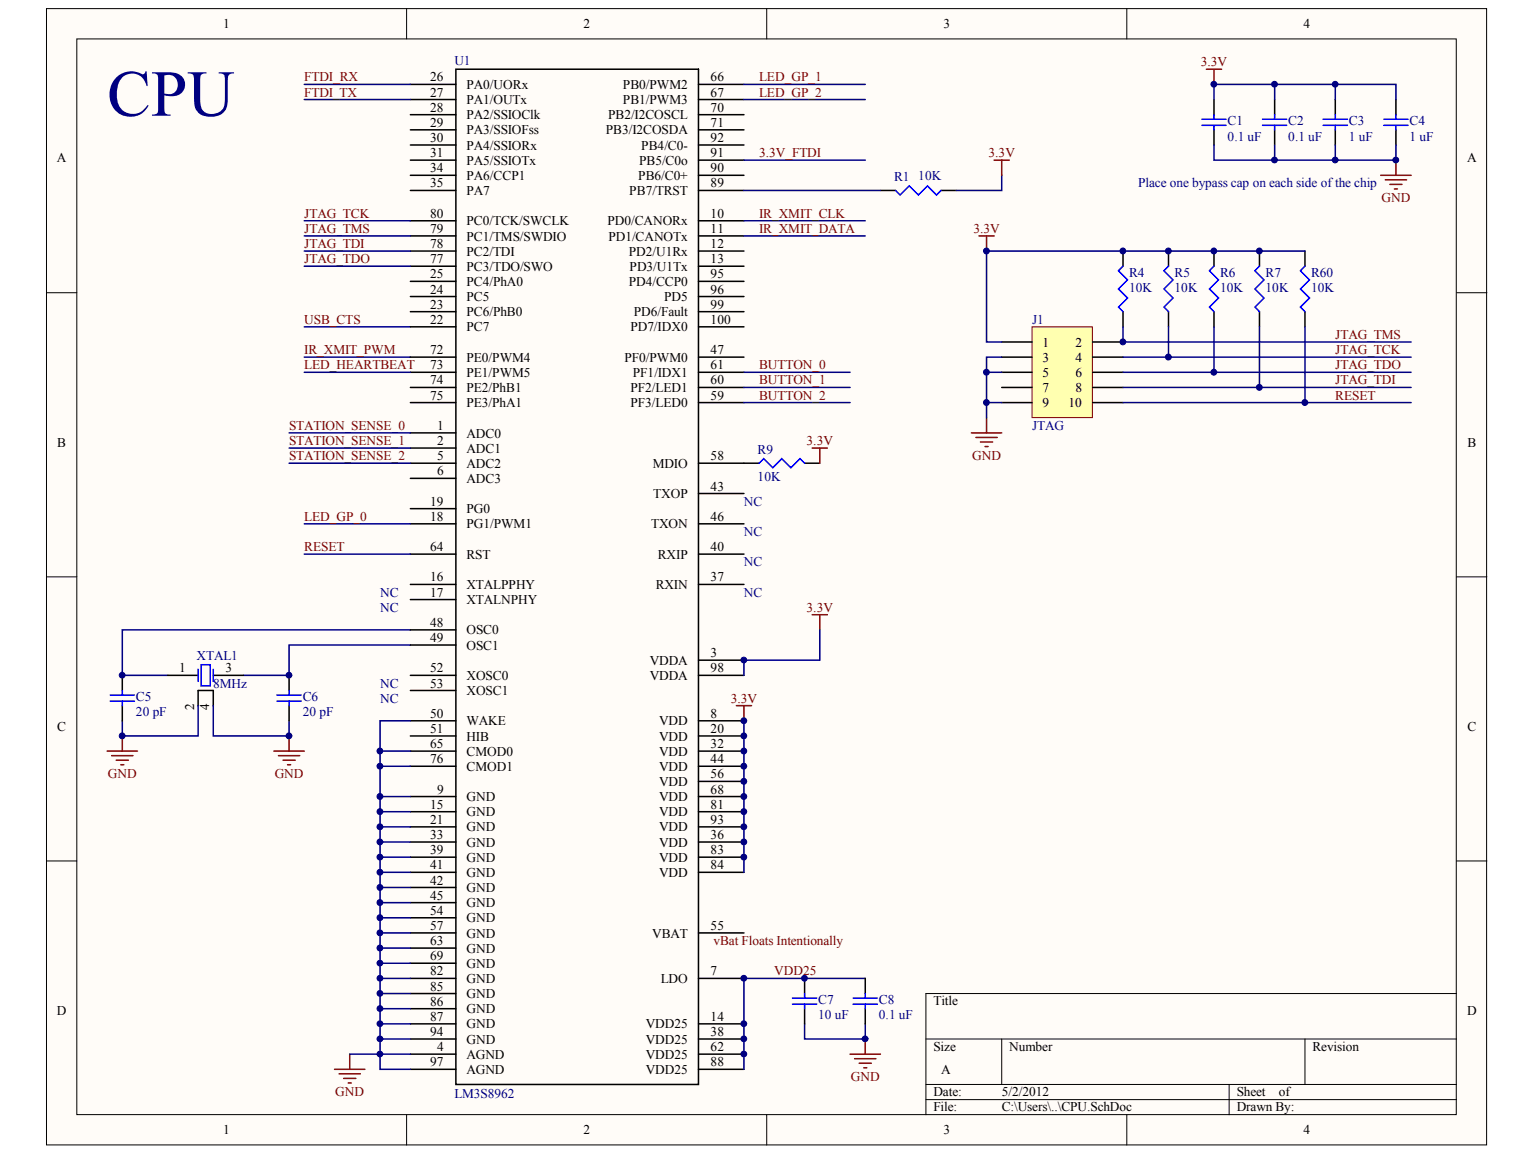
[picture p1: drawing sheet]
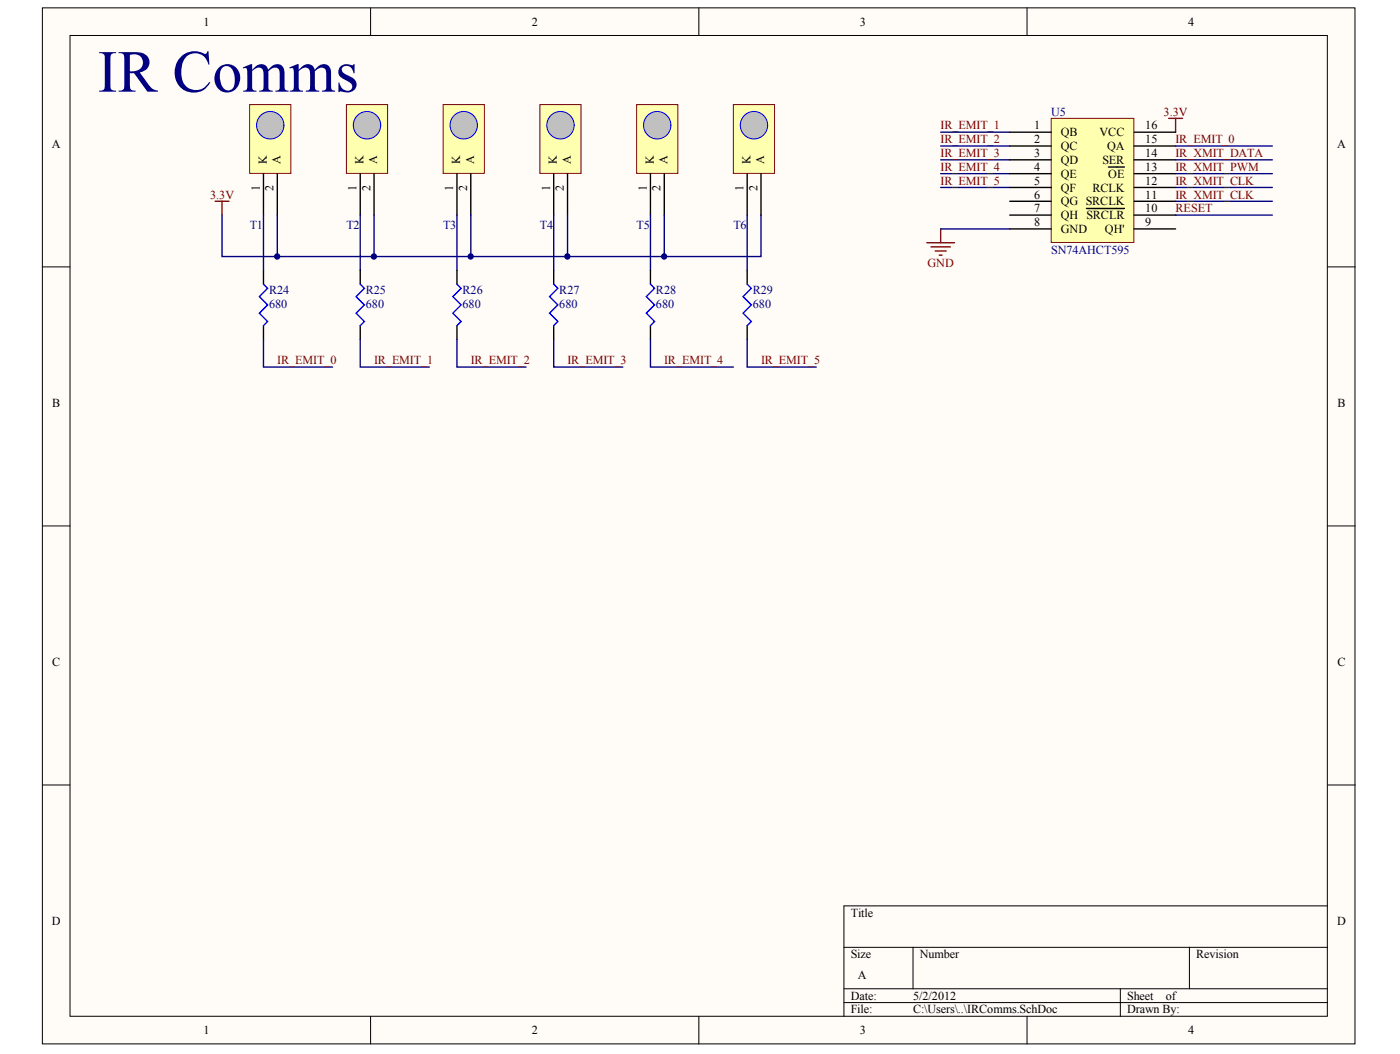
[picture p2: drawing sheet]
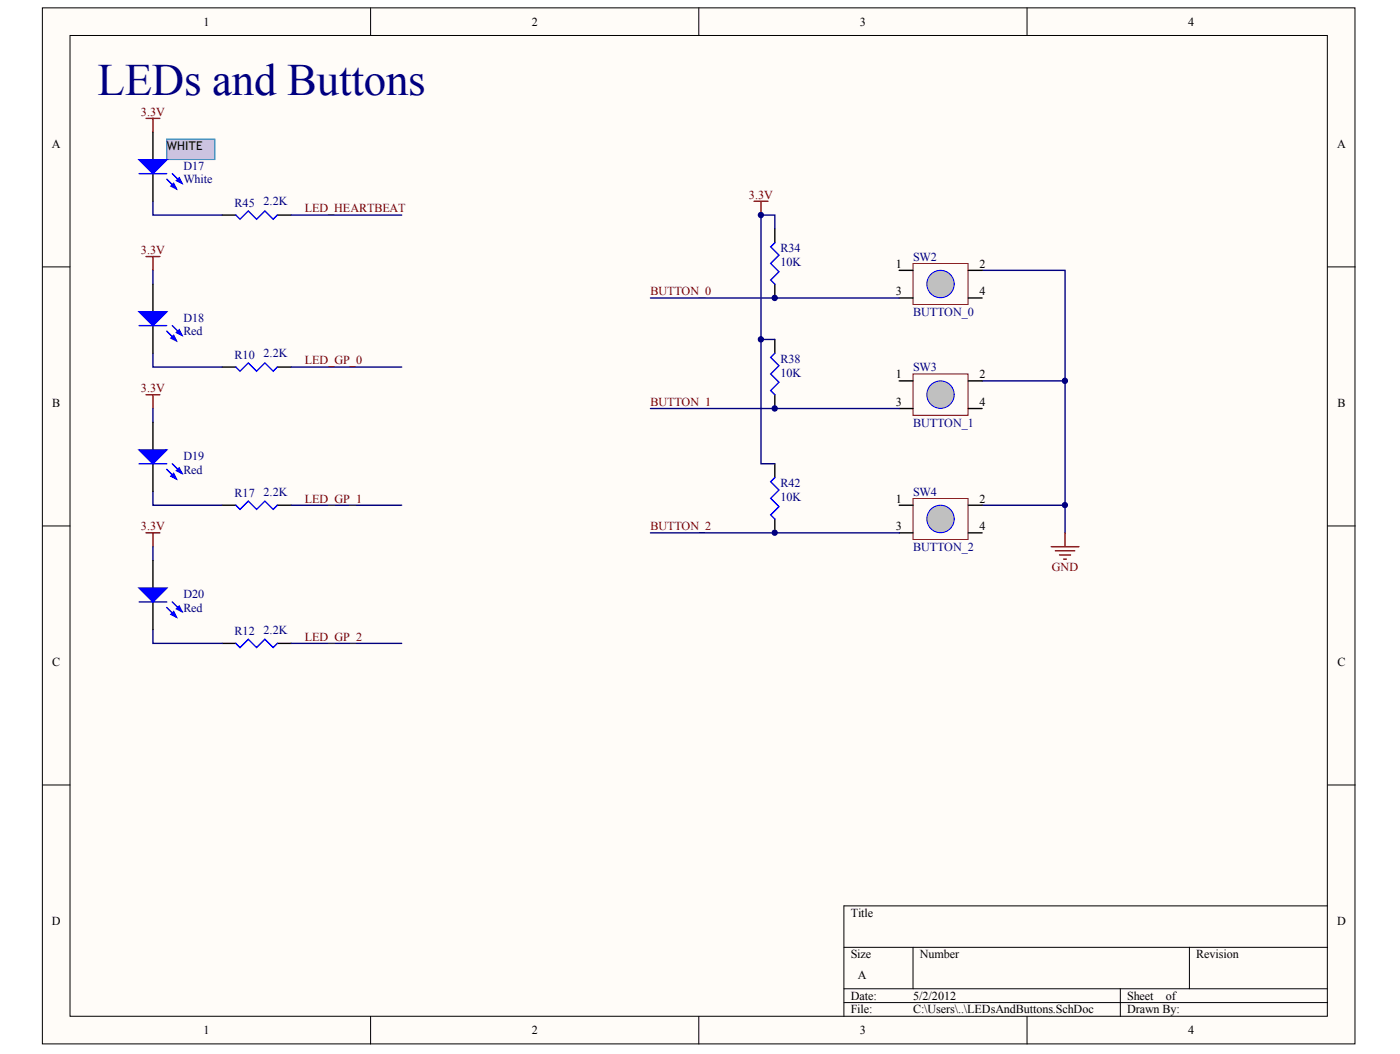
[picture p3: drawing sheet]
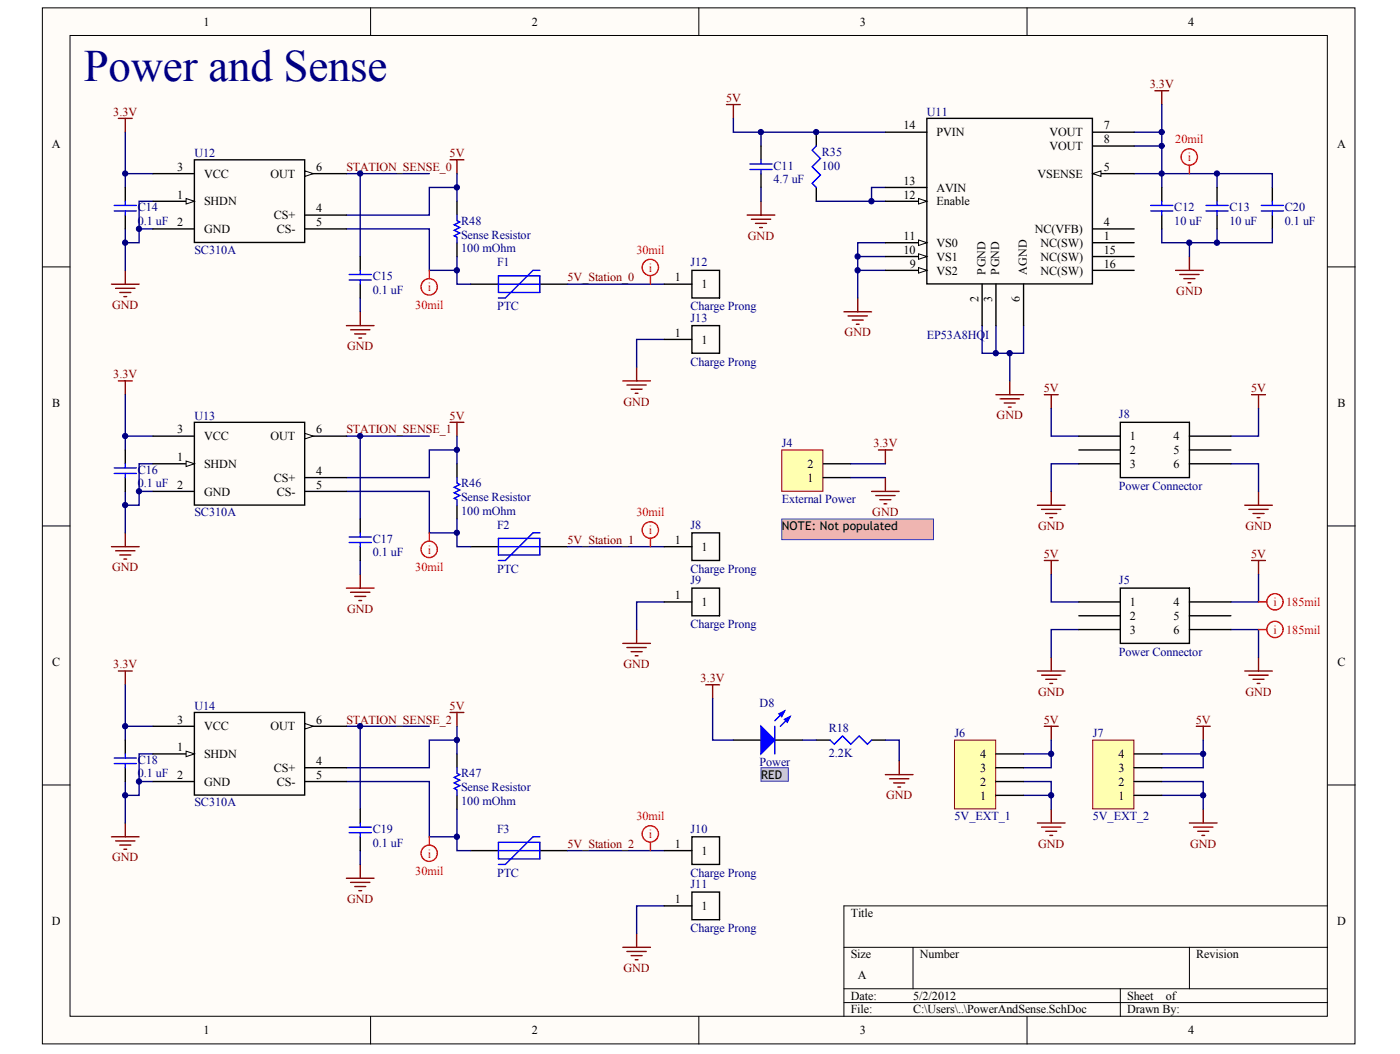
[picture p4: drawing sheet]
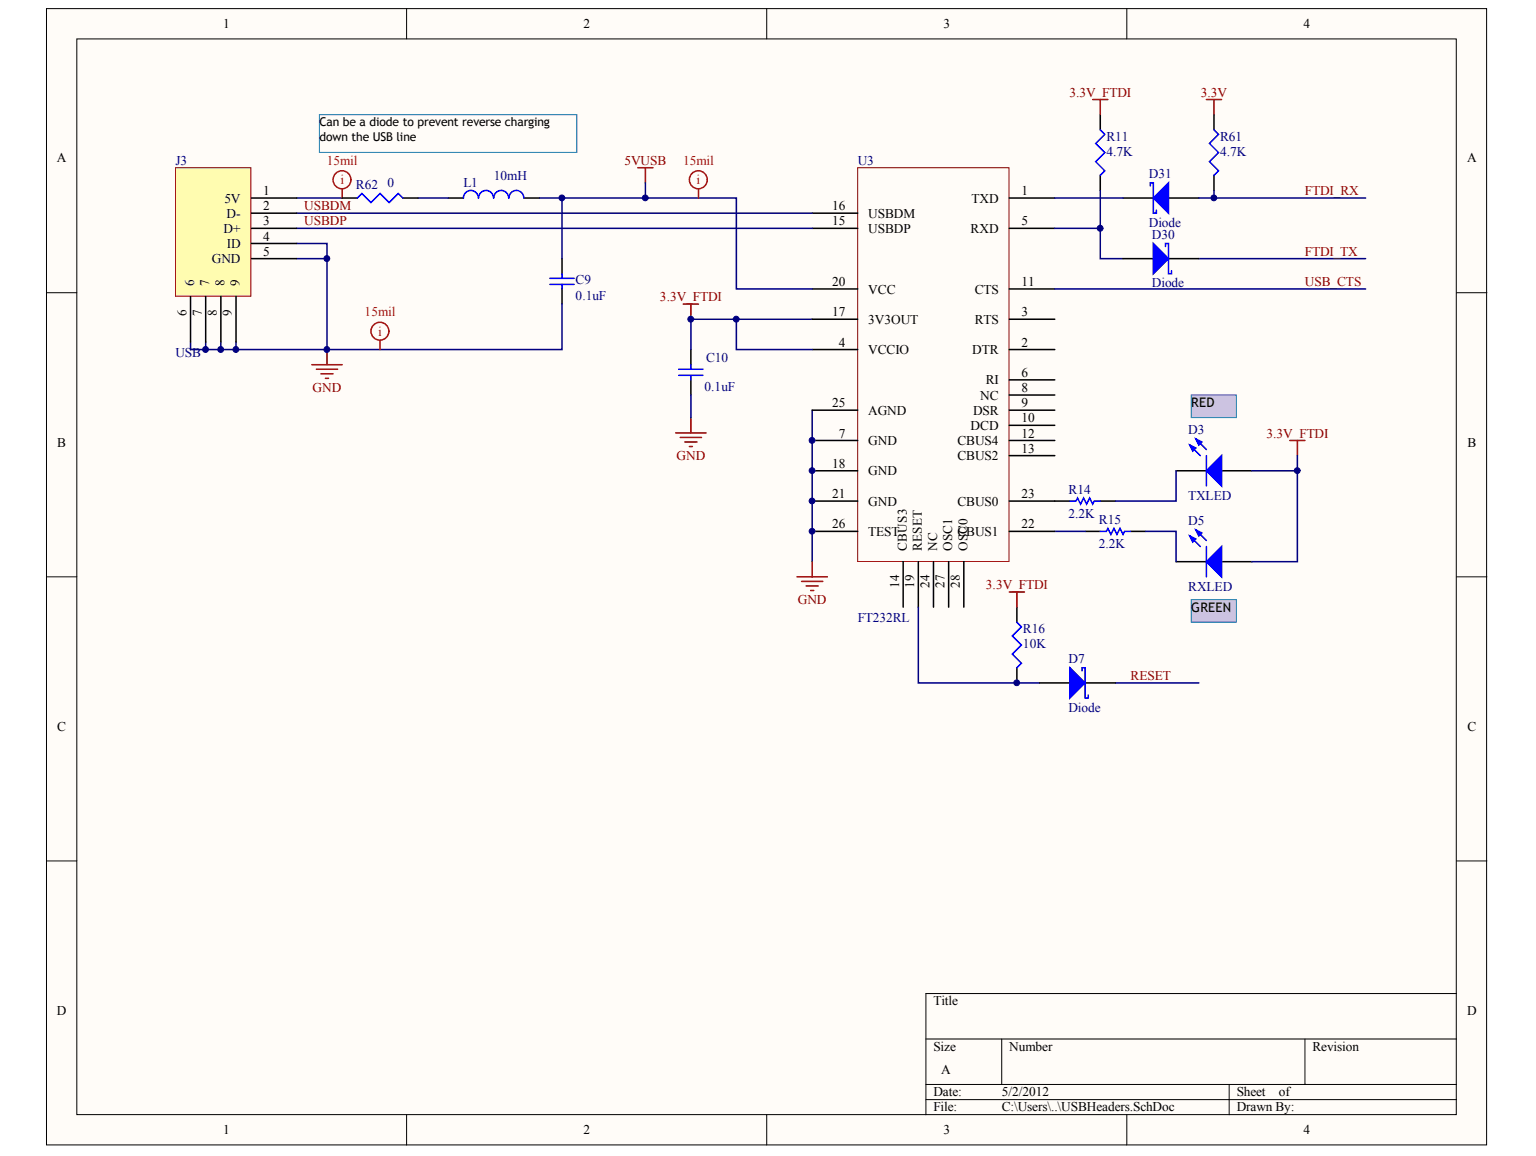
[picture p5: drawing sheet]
# Altium project Charger.PrjPCB
5 sheets, 95 parts. Net scope: global (net labels, ports and power ports of the same name join across sheets).
Board file: Charger.PcbDoc
Sheets:
  CPU.SchDoc
  IRComms.SchDoc
  LEDsAndButtons.SchDoc
  USBHeaders.SchDoc
  PowerAndSense.SchDoc

## Sheet CPU.SchDoc
size A; PageSetup: Record=PageOptions|CenterHorizontal=True|CenterVertical=True|PrintScale=1.05|XCorrection=1.00|YCorrection=1.00|PrintKind=1|BorderSize=5000000|LeftOffset=0|BottomOffset=0|Orientation=2|PaperLength=1000|PaperWidth=1000|Scale=100|PaperSource=262|PrintQuality=600|MediaType=1|DitherType=10|PaperKind=Letter|PrintScaleMode=1

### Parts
C1  value 0.1 uF  [CAPC1005L]
C2  value 0.1 uF  [CAPC1005L]
C3  value 1 uF  [CAPC1608L]
C4  value 1 uF  [CAPC1608L]
C5  value 20 pF  [CAPC1005L]
C6  value 20 pF  [CAPC1005L]
C7  value 10 uF  [CAPC1608L]
C8  value 0.1 uF  [CAPC1005L]
J1  JTAG  [JTAG-10]
R1  value 10K  [RESC1608L]  (hidden comment: Res3)
R4  value 10K  [RESC1608L]  (hidden comment: Res3)
R5  value 10K  [RESC1608L]  (hidden comment: Res3)
R6  value 10K  [RESC1608L]  (hidden comment: Res3)
R7  value 10K  [RESC1608L]  (hidden comment: Res3)
R9  value 10K  [RESC1608L]  (hidden comment: Res3)
R60  value 10K  [RESC1608L]  (hidden comment: Res3)
U1  LM3S8962  [LQFP-100]
XTAL1  8MHz  [CRYSTAL]

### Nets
3.3V: C1.2 C2.2 C3.2 C4.2 J1.1 R1.1 R4.2 R5.2 R6.2 R7.2 R9.2 R60.2 U1.3(VDDA) U1.8(VDD) U1.20(VDD) U1.32(VDD) U1.36(VDD) U1.44(VDD) U1.56(VDD) U1.68(VDD) U1.81(VDD) U1.83(VDD) U1.84(VDD) U1.93(VDD) U1.98(VDDA)
3.3V_FTDI: U1.91(PB5/C0o)
GND: C1.1 C2.1 C3.1 C4.1 C5.1 C6.1 C7.1 C8.1 J1.3 J1.5 J1.9 U1.4(AGND) U1.9(GND) U1.15(GND) U1.21(GND) U1.33(GND) U1.39(GND) U1.41(GND) U1.42(GND) U1.45(GND) U1.50(WAKE) U1.54(GND) U1.57(GND) U1.63(GND) U1.65(CMOD0) U1.69(GND) U1.76(CMOD1) U1.82(GND) U1.85(GND) U1.86(GND) U1.87(GND) U1.94(GND) U1.97(AGND) XTAL1.2(GND) XTAL1.4(GND)
BUTTON_0: U1.61(PF1/IDX1)
BUTTON_1: U1.60(PF2/LED1)
BUTTON_2: U1.59(PF3/LED0)
FTDI_RX: U1.26(PA0/UORx)
FTDI_TX: U1.27(PA1/OUTx)
IR_XMIT_CLK: U1.10(PD0/CANORx)
IR_XMIT_DATA: U1.11(PD1/CANOTx)
IR_XMIT_PWM: U1.72(PE0/PWM4)
JTAG_TCK: J1.4 R5.1 U1.80(PC0/TCK/SWCLK)
JTAG_TDI: J1.8 R7.1 U1.78(PC2/TDI)
JTAG_TDO: J1.6 R6.1 U1.77(PC3/TDO/SWO)
JTAG_TMS: J1.2 R4.1 U1.79(PC1/TMS/SWDIO)
LED_GP_0: U1.18(PG1/PWM1)
LED_GP_1: U1.66(PB0/PWM2)
LED_GP_2: U1.67(PB1/PWM3)
LED_HEARTBEAT: U1.73(PE1/PWM5)
RESET: J1.10 R60.1 U1.64(RST)
STATION_SENSE_0: U1.1(ADC0)
STATION_SENSE_1: U1.2(ADC1)
STATION_SENSE_2: U1.5(ADC2)
USB_CTS: U1.22(PC7)
VDD25: C7.2 C8.2 U1.7(LDO) U1.14(VDD25) U1.38(VDD25) U1.62(VDD25) U1.88(VDD25)
NetC5_2: C5.2 U1.48(OSC0) XTAL1.1(OSC1)
NetC6_2: C6.2 U1.49(OSC1) XTAL1.3(OSC2)
NetR1_2: R1.2 U1.89(PB7/TRST)
NetR9_1: R9.1 U1.58(MDIO)

Not connected (* = marked no-connect by the designer): J1 7; U1 6(ADC3) 12(PD2/U1Rx) 13(PD3/U1Tx) 16(XTALPPHY) 17(XTALNPHY) 19(PG0) 23(PC6/PhB0) 24(PC5) 25(PC4/PhA0) 28(PA2/SSIOClk) 29(PA3/SSIOFss) 30(PA4/SSIORx) 31(PA5/SSIOTx) 34(PA6/CCP1) 35(PA7) 37(RXIN) 40(RXIP) 43(TXOP) 46(TXON) 47(PF0/PWM0) 51(HIB) 52(XOSC0) 53(XOSC1) 55(VBAT) 70(PB2/I2COSCL) 71(PB3/I2COSDA) 74(PE2/PhB1) 75(PE3/PhA1) 90(PB6/C0+) 92(PB4/C0-) 95(PD4/CCP0) 96(PD5) 99(PD6/Fault) 100(PD7/IDX0)

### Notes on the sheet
- CPU
- Place one bypass cap on each side of the chip
- NC
- (near U1) NC
- (near U1) vBat Floats Intentionally

## Sheet IRComms.SchDoc
size A

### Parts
R24  value 680  [RESC1608L]  (hidden comment: Res3)
R25  value 680  [RESC1608L]  (hidden comment: Res3)
R26  value 680  [RESC1608L]  (hidden comment: Res3)
R27  value 680  [RESC1608L]  (hidden comment: Res3)
R28  value 680  [RESC1608L]  (hidden comment: Res3)
R29  value 680  [RESC1608L]  (hidden comment: Res3)
T1  LN54  [LN54]  (value not drawn)
T2  LN54  [LN54]  (value not drawn)
T3  LN54  [LN54]  (value not drawn)
T4  LN54  [LN54]  (value not drawn)
T5  LN54  [LN54]  (value not drawn)
T6  LN54  [LN54]  (value not drawn)
U5  SN74AHCT595  [TSSOP-16]

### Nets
3.3V: T1.2(A) T2.2(A) T3.2(A) T4.2(A) T5.2(A) T6.2(A) U5.16(VCC)
GND: U5.8(GND)
IR_EMIT_0: R24.2 U5.15(QA)
IR_EMIT_1: R25.2 U5.1(QB)
IR_EMIT_2: R26.2 U5.2(QC)
IR_EMIT_3: R27.2 U5.3(QD)
IR_EMIT_4: R28.2 U5.4(QE)
IR_EMIT_5: R29.2 U5.5(QF)
IR_XMIT_CLK: U5.11(SRCLK) U5.12(RCLK)
IR_XMIT_DATA: U5.14(SER)
IR_XMIT_PWM: U5.13(~{OE})
RESET: U5.10(~{SRCLR})
NetR24_1: R24.1 T1.1(K)
NetR25_1: R25.1 T2.1(K)
NetR26_1: R26.1 T3.1(K)
NetR27_1: R27.1 T4.1(K)
NetR28_1: R28.1 T5.1(K)
NetR29_1: R29.1 T6.1(K)

Not connected (* = marked no-connect by the designer): U5 6(QG) 7(QH) 9(QH')

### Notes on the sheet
- IR Comms

## Sheet LEDsAndButtons.SchDoc
size A

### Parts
D17  White  [SurfaceMount(603)]
D18  Red  [SurfaceMount(603)]
D19  Red  [SurfaceMount(603)]
D20  Red  [SurfaceMount(603)]
R10  value 2.2K  [RESC1608L]  (hidden comment: Res3)
R12  value 2.2K  [RESC1608L]  (hidden comment: Res3)
R17  value 2.2K  [RESC1608L]  (hidden comment: Res3)
R34  value 10K  [RESC1608L]  (hidden comment: Res3)
R38  value 10K  [RESC1608L]  (hidden comment: Res3)
R42  value 10K  [RESC1608L]  (hidden comment: Res3)
R45  value 2.2K  [RESC1608L]  (hidden comment: Res3)
SW2  BUTTON_0  [SwitchTall-TL330]
SW3  BUTTON_1  [SwitchTall-TL330]
SW4  BUTTON_2  [SwitchTall-TL330]

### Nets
3.3V: D17.1(A) D18.1(A) D19.1(A) D20.1(A) R34.2 R38.2 R42.2
GND: SW2.2 SW3.2 SW4.2
BUTTON_0: R34.1 SW2.3
BUTTON_1: R38.1 SW3.3
BUTTON_2: R42.1 SW4.3
LED_GP_0: R10.1
LED_GP_1: R17.1
LED_GP_2: R12.1
LED_HEARTBEAT: R45.1
NetD17_2: D17.2(K) R45.2
NetD18_2: D18.2(K) R10.2
NetD19_2: D19.2(K) R17.2
NetD20_2: D20.2(K) R12.2

Not connected (* = marked no-connect by the designer): SW2 1 4; SW3 1 4; SW4 1 4

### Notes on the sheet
- LEDs and Buttons
- (near D17) WHITE

## Sheet USBHeaders.SchDoc
size A

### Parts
C9  value 0.1uF  [CAPC1005L]
C10  value 0.1uF  [CAPC1005L]
D3  TXLED  [SurfaceMount(603)]
D5  RXLED  [SurfaceMount(603)]
D7  Diode  [SurfaceMount(603)]
D30  Diode  [SurfaceMount(603)]
D31  Diode  [SurfaceMount(603)]
J3  USB  [USB Minib (thru-hole)]
L1  value 10mH  [INDC2012L]  (hidden comment: Inductor)
R11  value 4.7K  [RESC1608L]  (hidden comment: Res3)
R14  value 2.2K  [RESC1608L]
R15  value 2.2K  [RESC1608L]
R16  value 10K  [RESC1608L]  (hidden comment: Res3)
R61  value 4.7K  [RESC1608L]  (hidden comment: Res3)
R62  value 0  [RESC1608L]  (hidden comment: Res3)
U3  FT232RL  [SSOP-28]

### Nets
3.3V: R61.1
3.3V_FTDI: C10.2 D3.1(A) D5.1(A) R11.1 R16.1 U3.4(VCCIO) U3.17(3V3OUT)
5VUSB: C9.2 L1.2 U3.20(VCC)
GND: C9.1 C10.1 J3.4(ID) J3.5(GND) J3.6 J3.7 J3.8 J3.9 U3.7(GND) U3.18(GND) U3.21(GND) U3.25(AGND) U3.26(TEST)
FTDI_RX: D31.2(A) R61.2
FTDI_TX: D30.1(K)
RESET: D7.1(K)
USB_CTS: U3.11(CTS)
USBDM: J3.2(D-) U3.16(USBDM)
USBDP: J3.3(D+) U3.15(USBDP)
NetD3_2: D3.2(K) R14.2
NetD5_2: D5.2(K) R15.2
NetD7_2: D7.2(A) R16.2 U3.19(RESET)
NetD30_2: D30.2(A) R11.2 U3.5(RXD)
NetD31_1: D31.1(K) U3.1(TXD)
NetJ3_1: J3.1(5V) R62.1
NetL1_1: L1.1 R62.2
NetR14_1: R14.1 U3.23(CBUS0)
NetR15_1: R15.1 U3.22(CBUS1)

Not connected (* = marked no-connect by the designer): U3 2(DTR) 3(RTS) 6(RI) 8(NC) 9(DSR) 10(DCD) 12(CBUS4) 13(CBUS2) 14(CBUS3) 24(NC) 27(OSC1) 28(OSC0)

### Layout directives
rule Width Constraint [Pref Width = 8mil    Min Width = 8mil    Max Width = 15mil]: 5VUSB, GND, NetJ3_1

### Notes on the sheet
- Can be a diode to prevent reverse charging down the USB line
- (near D3) RED
- (near D5) GREEN

## Sheet PowerAndSense.SchDoc
size A

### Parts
(Parts that share a designator on the sheet are numbered #1, #2 ... from top to bottom, then left to right.)
C11  value 4.7 uF  [CAPC1608L]
C12  value 10 uF  [CAPC2012L]
C13  value 10 uF  [CAPC2012L]
C14  value 0.1 uF  [CAPC1005L]
C15  value 0.1 uF  [CAPC1005L]
C16  value 0.1 uF  [CAPC1005L]
C17  value 0.1 uF  [CAPC1005L]
C18  value 0.1 uF  [CAPC1005L]
C19  value 0.1 uF  [CAPC1005L]
C20  value 0.1 uF  [CAPC1005L]
D8  Power  [SurfaceMount(603)]
F1  PTC  [ERJ8G-1206]
F2  PTC  [ERJ8G-1206]
F3  PTC  [ERJ8G-1206]
J4  External Power  [HDR1X2]
J5  Power Connector  [MOLEX_MINI-FIT_JR_5569_2X3_HORIZ]
J6  5V_EXT_1  [HDR1X4]
J7  5V_EXT_2  [HDR1X4]
J8#1  Power Connector  [MOLEX_MINI-FIT_JR_5569_2X3_HORIZ]
J8#2  Charge Prong  [CHARGING_PRONG]
J9  Charge Prong  [CHARGING_PRONG]
J10  Charge Prong  [CHARGING_PRONG]
J11  Charge Prong  [CHARGING_PRONG]
J12  Charge Prong  [CHARGING_PRONG]
J13  Charge Prong  [CHARGING_PRONG]
R18  value 2.2K  [RESC1608L]  (hidden comment: Res3)
R35  value 100  [RESC1608L]  (hidden comment: Res3)
R46  Sense Resistor  value 100 mOhm  [ERJ8G-1206]
R47  Sense Resistor  value 100 mOhm  [ERJ8G-1206]
R48  Sense Resistor  value 100 mOhm  [ERJ8G-1206]
U11  EP53A8HQI  [QFN-16 - EP53A8xQI Package]
U12  SC310A  [SOT-23-6]
U13  SC310A  [SOT-23-6]
U14  SC310A  [SOT-23-6]

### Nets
3.3V: C12.2 C13.2 C14.2 C16.2 C18.2 C20.2 D8.1(A) J4.2 U11.5(VSENSE) U11.7(VOUT) U11.8(VOUT) U12.3(VCC) U13.3(VCC) U14.3(VCC)
5V: C11.2 J5.1 J5.4 J6.3 J6.4 J7.3 J7.4 J8#1.1 J8#1.4 R35.2 R46.2 R47.2 R48.2 U11.14(PVIN) U12.4(CS+) U13.4(CS+) U14.4(CS+)
GND: C11.1 C12.1 C13.1 C14.1 C15.1 C16.1 C17.1 C18.1 C19.1 C20.1 J4.1 J5.3 J5.6 J6.1 J6.2 J7.1 J7.2 J8#1.3 J8#1.6 J9.1 J11.1 J13.1 R18.1 U11.2(PGND) U11.3(PGND) U11.6(AGND) U11.9(VS2) U11.10(VS1) U11.11(VS0) U12.1(SHDN) U12.2(GND) U13.1(SHDN) U13.2(GND) U14.1(SHDN) U14.2(GND)
5V_Station_0: F1.2 J12.1
5V_Station_1: F2.2 J8#2.1
5V_Station_2: F3.2 J10.1
STATION_SENSE_0: C15.2 U12.6(OUT)
STATION_SENSE_1: C17.2 U13.6(OUT)
STATION_SENSE_2: C19.2 U14.6(OUT)
NetD8_2: D8.2(K) R18.2
NetF1_1: F1.1 R48.1 U12.5(CS-)
NetF2_1: F2.1 R46.1 U13.5(CS-)
NetF3_1: F3.1 R47.1 U14.5(CS-)
NetR35_1: R35.1 U11.12(Enable) U11.13(AVIN)

Not connected (* = marked no-connect by the designer): J5 2 5; J8#1 2 5; U11 1(NC(SW)) 4(NC(VFB)) 15(NC(SW)) 16(NC(SW))

### Layout directives
rule Width Constraint [Pref Width = 50mil    Min Width = 8mil    Max Width = 185mil]: GND
rule Width Constraint [Pref Width = 185mil    Min Width = 8mil    Max Width = 250mil]: 5V
rule Width Constraint [Pref Width = 30mil    Min Width = 15mil    Max Width = 100mil]: 5V_Station_0, 5V_Station_1, 5V_Station_2
rule Width Constraint [Pref Width = 20mil    Min Width = 8mil    Max Width = 100mil]: 3.3V
rule Width Constraint [Pref Width = 30mil    Min Width = 8mil    Max Width = 100mil]: NetF1_1, NetF2_1, NetF3_1

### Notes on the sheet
- Power and Sense
- (near J4) NOTE: Not populated
- (near D8) RED

## Nets that join several sheets
3.3V: CPU (25 pins), IRComms (7 pins), LEDsAndButtons (7 pins), USBHeaders (R61.1), PowerAndSense (14 pins)
3.3V_FTDI: CPU (U1.91), USBHeaders (7 pins)
GND: CPU (35 pins), IRComms (U5.8), LEDsAndButtons (SW2.2 SW3.2 SW4.2), USBHeaders (13 pins), PowerAndSense (35 pins)
BUTTON_0: CPU (U1.61), LEDsAndButtons (R34.1 SW2.3)
BUTTON_1: CPU (U1.60), LEDsAndButtons (R38.1 SW3.3)
BUTTON_2: CPU (U1.59), LEDsAndButtons (R42.1 SW4.3)
FTDI_RX: CPU (U1.26), USBHeaders (D31.2 R61.2)
FTDI_TX: CPU (U1.27), USBHeaders (D30.1)
IR_XMIT_CLK: CPU (U1.10), IRComms (U5.11 U5.12)
IR_XMIT_DATA: CPU (U1.11), IRComms (U5.14)
IR_XMIT_PWM: CPU (U1.72), IRComms (U5.13)
LED_GP_0: CPU (U1.18), LEDsAndButtons (R10.1)
LED_GP_1: CPU (U1.66), LEDsAndButtons (R17.1)
LED_GP_2: CPU (U1.67), LEDsAndButtons (R12.1)
LED_HEARTBEAT: CPU (U1.73), LEDsAndButtons (R45.1)
RESET: CPU (J1.10 R60.1 U1.64), IRComms (U5.10), USBHeaders (D7.1)
STATION_SENSE_0: CPU (U1.1), PowerAndSense (C15.2 U12.6)
STATION_SENSE_1: CPU (U1.2), PowerAndSense (C17.2 U13.6)
STATION_SENSE_2: CPU (U1.5), PowerAndSense (C19.2 U14.6)
USB_CTS: CPU (U1.22), USBHeaders (U3.11)
